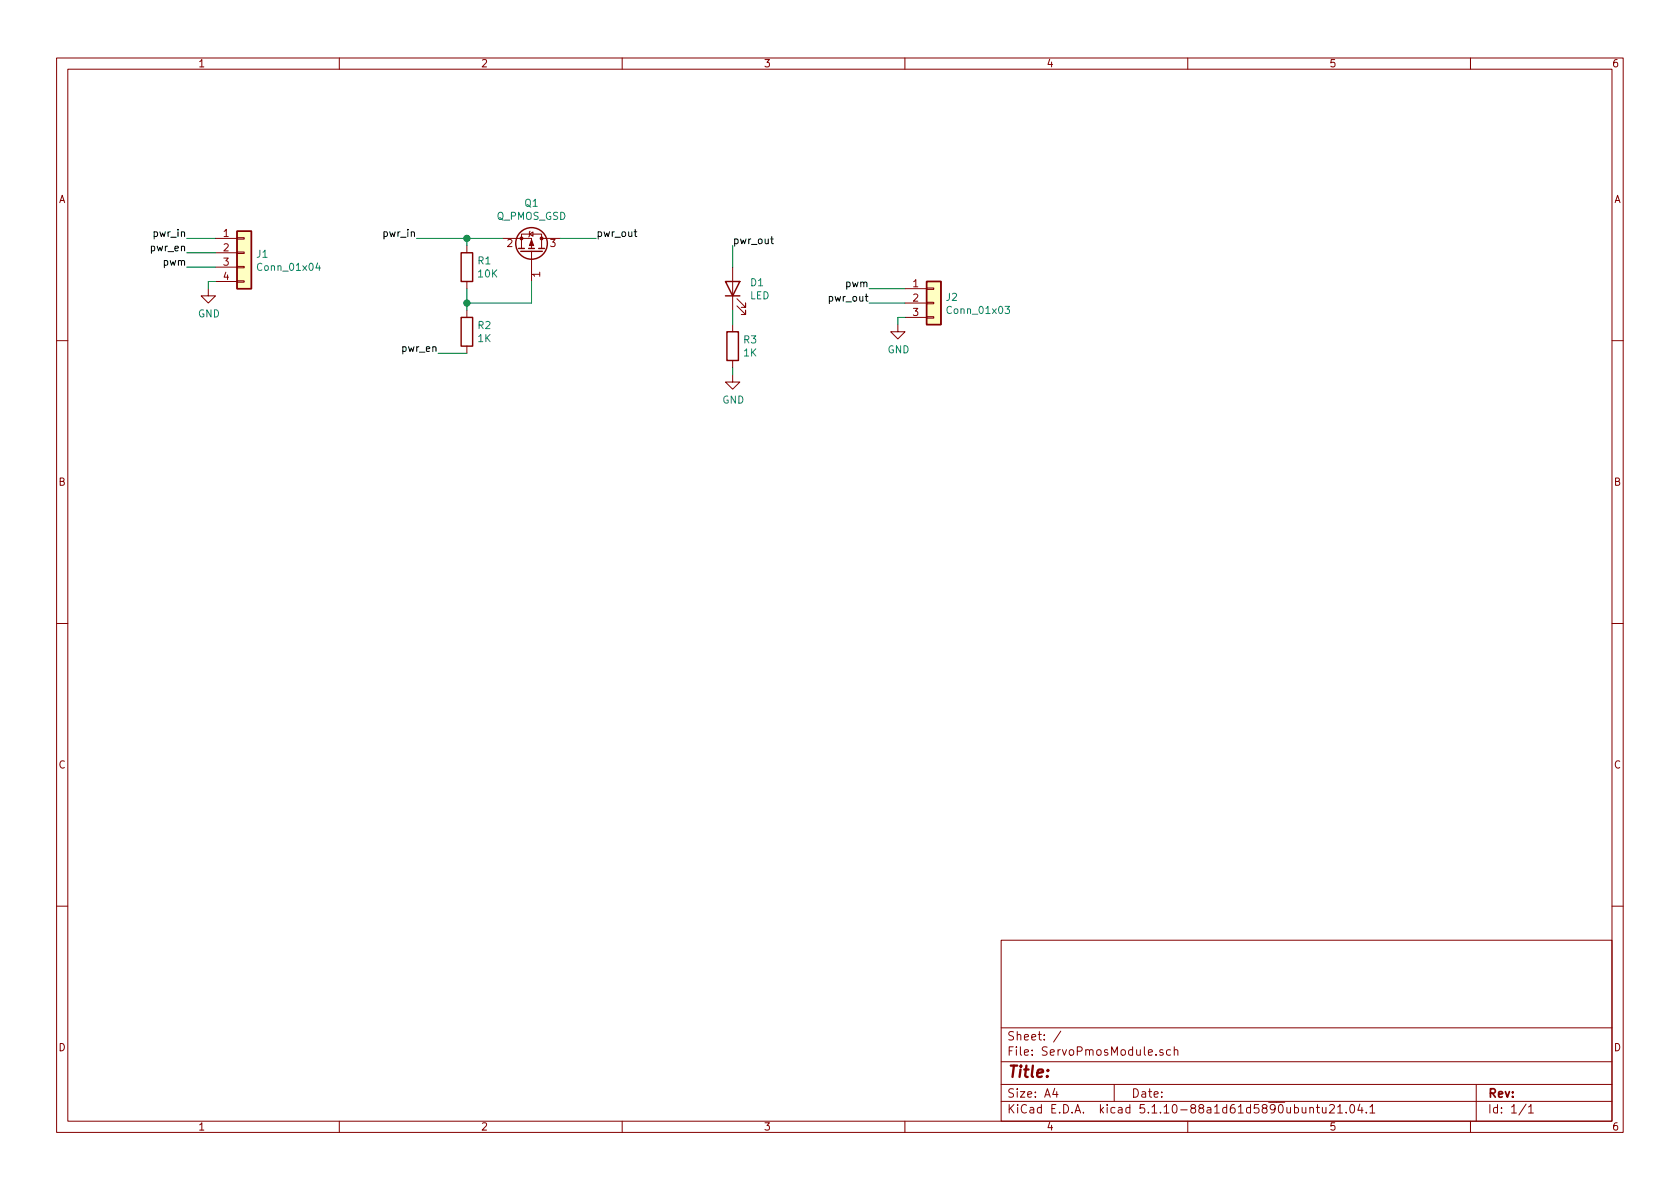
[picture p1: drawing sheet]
EESchema Schematic File Version 4
EELAYER 30 0
EELAYER END
$Descr A4 11693 8268
encoding utf-8
Sheet 1 1
Title ""
Date ""
Rev ""
Comp ""
Comment1 ""
Comment2 ""
Comment3 ""
Comment4 ""
$EndDescr
$Comp
L Connector_Generic:Conn_01x04 J1
U 1 1
P 1700 1750
F 0 "J1" H 1780 1742 50  0000 L CNN
F 1 "Conn_01x04" H 1780 1651 50  0000 L CNN
F 2 "Connector_PinHeader_2.54mm:PinHeader_1x04_P2.54mm_Vertical" H 1700 1750 50  0001 C CNN
F 3 "~" H 1700 1750 50  0001 C CNN
	1    1700 1750
	1    0    0    -1  
$EndComp
$Comp
L Device:Q_PMOS_GSD Q1
U 1 1
P 3700 1750
F 0 "Q1" V 4042 1750 50  0000 C CNN
F 1 "Q_PMOS_GSD" V 3951 1750 50  0000 C CNN
F 2 "Package_TO_SOT_SMD:SOT-23" H 3900 1850 50  0001 C CNN
F 3 "~" H 3700 1750 50  0001 C CNN
	1    3700 1750
	0    1    -1   0   
$EndComp
$Comp
L Connector_Generic:Conn_01x03 J2
U 1 1
P 6500 2100
F 0 "J2" H 6580 2142 50  0000 L CNN
F 1 "Conn_01x03" H 6580 2051 50  0000 L CNN
F 2 "Connector_PinHeader_2.54mm:PinHeader_1x03_P2.54mm_Vertical" H 6500 2100 50  0001 C CNN
F 3 "~" H 6500 2100 50  0001 C CNN
	1    6500 2100
	1    0    0    -1  
$EndComp
Text Label 6050 2000 2    50   ~ 0
pwm
Text Label 6050 2100 2    50   ~ 0
pwr_out
Wire Wire Line
	6050 2000 6300 2000
Wire Wire Line
	6300 2100 6050 2100
$Comp
L power:GND #PWR03
U 1 1
P 6250 2250
F 0 "#PWR03" H 6250 2000 50  0001 C CNN
F 1 "GND" H 6255 2077 50  0000 C CNN
F 2 "" H 6250 2250 50  0001 C CNN
F 3 "" H 6250 2250 50  0001 C CNN
	1    6250 2250
	1    0    0    -1  
$EndComp
Wire Wire Line
	6250 2250 6250 2200
Wire Wire Line
	6250 2200 6300 2200
Text Label 4150 1650 0    50   ~ 0
pwr_out
Wire Wire Line
	4150 1650 3900 1650
Text Label 2900 1650 2    50   ~ 0
pwr_in
Wire Wire Line
	3250 1650 3500 1650
Text Label 1300 1650 2    50   ~ 0
pwr_in
Wire Wire Line
	1300 1650 1500 1650
Text Label 1300 1750 2    50   ~ 0
pwr_en
Wire Wire Line
	1300 1750 1500 1750
Text Label 1300 1850 2    50   ~ 0
pwm
Wire Wire Line
	1300 1850 1500 1850
$Comp
L power:GND #PWR01
U 1 1
P 1450 2000
F 0 "#PWR01" H 1450 1750 50  0001 C CNN
F 1 "GND" H 1455 1827 50  0000 C CNN
F 2 "" H 1450 2000 50  0001 C CNN
F 3 "" H 1450 2000 50  0001 C CNN
	1    1450 2000
	1    0    0    -1  
$EndComp
Wire Wire Line
	1450 2000 1450 1950
Wire Wire Line
	1450 1950 1500 1950
$Comp
L Device:R R1
U 1 1
P 3250 1850
F 0 "R1" H 3320 1896 50  0000 L CNN
F 1 "10K" H 3320 1805 50  0000 L CNN
F 2 "Resistor_SMD:R_1206_3216Metric" V 3180 1850 50  0001 C CNN
F 3 "~" H 3250 1850 50  0001 C CNN
	1    3250 1850
	1    0    0    -1  
$EndComp
Wire Wire Line
	3700 1950 3700 2100
Wire Wire Line
	3700 2100 3250 2100
Wire Wire Line
	3250 2100 3250 2000
Wire Wire Line
	3250 1700 3250 1650
Wire Wire Line
	3250 1650 2900 1650
Connection ~ 3250 1650
$Comp
L Device:R R2
U 1 1
P 3250 2300
F 0 "R2" H 3320 2346 50  0000 L CNN
F 1 "1K" H 3320 2255 50  0000 L CNN
F 2 "Resistor_SMD:R_1206_3216Metric" V 3180 2300 50  0001 C CNN
F 3 "~" H 3250 2300 50  0001 C CNN
	1    3250 2300
	1    0    0    -1  
$EndComp
Wire Wire Line
	3250 2150 3250 2100
Connection ~ 3250 2100
$Comp
L Device:R R3
U 1 1
P 5100 2400
F 0 "R3" H 5170 2446 50  0000 L CNN
F 1 "1K" H 5170 2355 50  0000 L CNN
F 2 "Resistor_SMD:R_1206_3216Metric" V 5030 2400 50  0001 C CNN
F 3 "~" H 5100 2400 50  0001 C CNN
	1    5100 2400
	1    0    0    -1  
$EndComp
$Comp
L Device:LED D1
U 1 1
P 5100 2000
F 0 "D1" V 5139 1882 50  0000 R CNN
F 1 "LED" V 5048 1882 50  0000 R CNN
F 2 "LED_SMD:LED_1206_3216Metric" H 5100 2000 50  0001 C CNN
F 3 "~" H 5100 2000 50  0001 C CNN
	1    5100 2000
	0    -1   -1   0   
$EndComp
Text Label 5100 1700 0    50   ~ 0
pwr_out
Wire Wire Line
	5100 1700 5100 1850
Wire Wire Line
	5100 2150 5100 2250
$Comp
L power:GND #PWR02
U 1 1
P 5100 2600
F 0 "#PWR02" H 5100 2350 50  0001 C CNN
F 1 "GND" H 5105 2427 50  0000 C CNN
F 2 "" H 5100 2600 50  0001 C CNN
F 3 "" H 5100 2600 50  0001 C CNN
	1    5100 2600
	1    0    0    -1  
$EndComp
Wire Wire Line
	5100 2600 5100 2550
Text Label 3050 2450 2    50   ~ 0
pwr_en
Wire Wire Line
	3050 2450 3250 2450
$EndSCHEMATC
